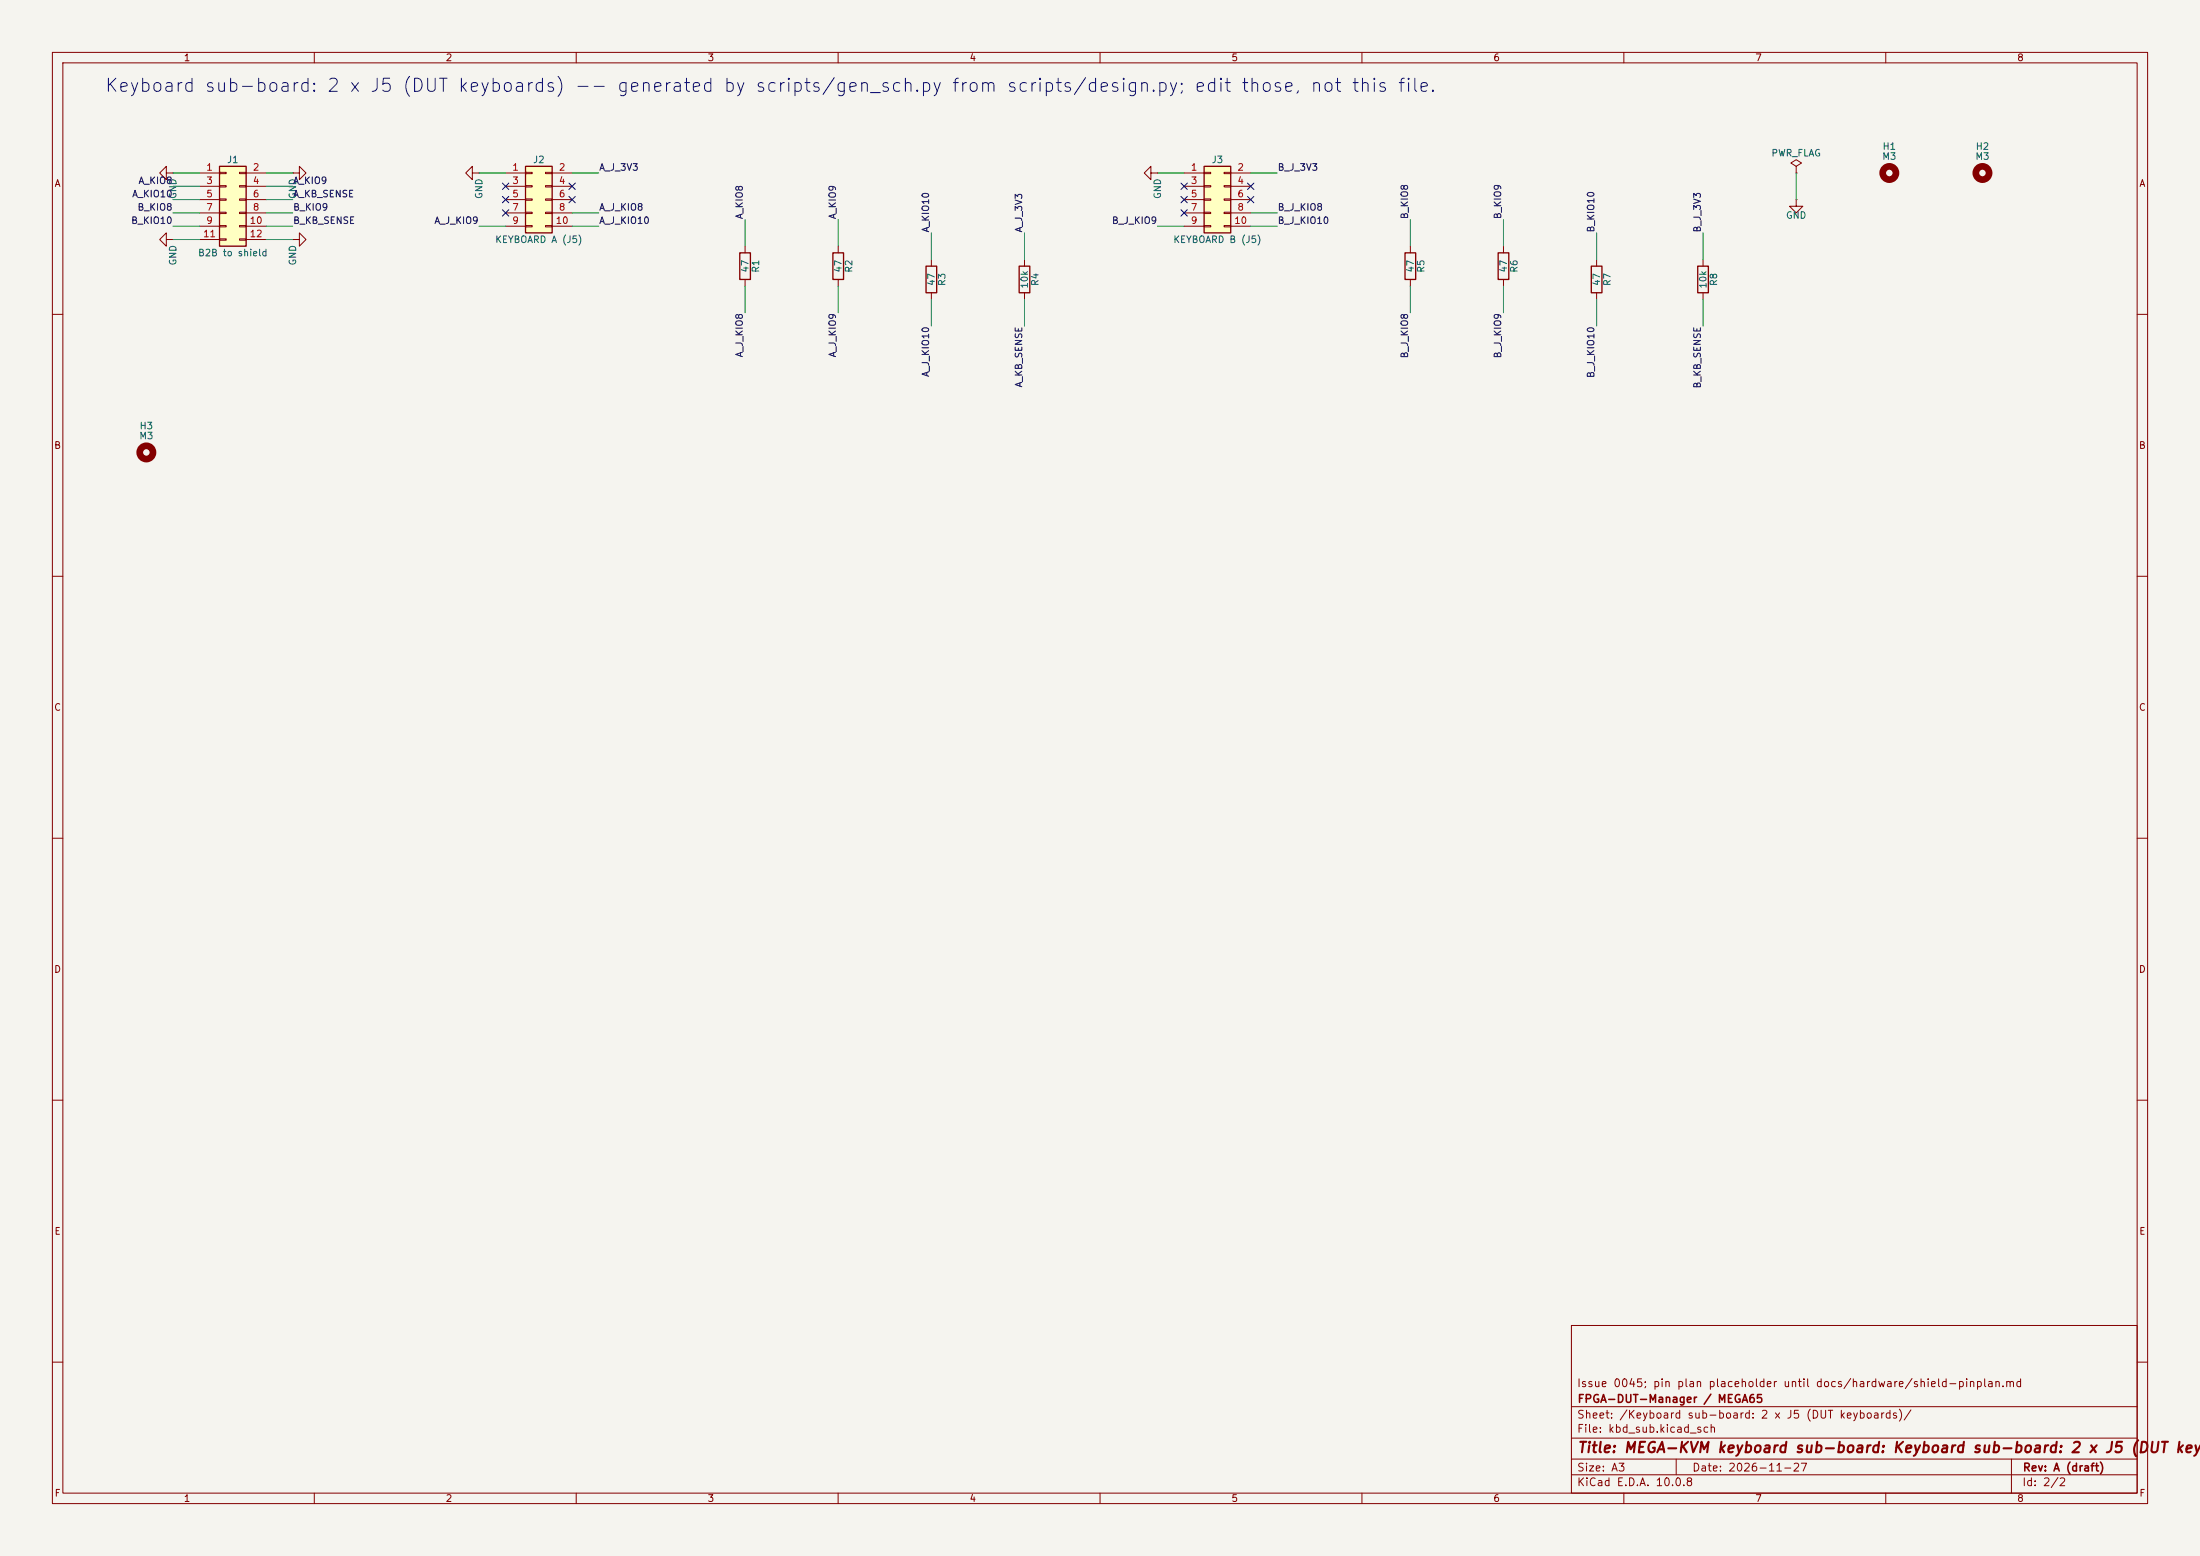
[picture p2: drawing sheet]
(kicad_sch
 (version 20250114)
 (generator "eeschema")
 (generator_version "9.0")
 (paper "A3")
 (title_block
  (title "MEGA-KVM keyboard sub-board: Keyboard sub-board: 2 x J5 (DUT keyboards)")
  (date "2026-11-27")
  (rev "A (draft)")
  (company "FPGA-DUT-Manager / MEGA65")
  (comment 1 "Issue 0045; pin plan placeholder until docs/hardware/shield-pinplan.md"))
 (lib_symbols
  (symbol "Connector_Generic:Conn_02x06_Odd_Even"
   (pin_names
    (offset 1.016) (hide yes)) (exclude_from_sim no) (in_bom yes) (on_board yes)
   (property "Reference" "J" (at 1.27 7.62 0) (effects (font (size 1.27 1.27))))
   (property "Value" "Conn_02x06_Odd_Even" (at 1.27 -10.16 0) (effects (font (size 1.27 1.27))))
   (property "Footprint" "" (at 0 0 0) (effects (font (size 1.27 1.27)) (hide yes)))
   (property "Datasheet" "~" (at 0 0 0) (effects (font (size 1.27 1.27)) (hide yes)))
   (property "Description" "Generic connector, double row, 02x06, odd/even pin numbering scheme (row 1 odd numbers, row 2 even numbers), script generated (kicad-library-utils/schlib/autogen/connector/)" (at 0 0 0) (effects (font (size 1.27 1.27)) (hide yes)))
   (symbol "Conn_02x06_Odd_Even_1_1"
    (rectangle (start -1.27 6.35) (end 3.81 -8.89) (stroke (width 0.254) (type default)) (fill (type background)))
    (rectangle (start -1.27 5.207) (end 0 4.953) (stroke (width 0.1524) (type default)) (fill (type none)))
    (rectangle (start -1.27 2.667) (end 0 2.413) (stroke (width 0.1524) (type default)) (fill (type none)))
    (rectangle (start -1.27 0.127) (end 0 -0.127) (stroke (width 0.1524) (type default)) (fill (type none)))
    (rectangle (start -1.27 -2.413) (end 0 -2.667) (stroke (width 0.1524) (type default)) (fill (type none)))
    (rectangle (start -1.27 -4.953) (end 0 -5.207) (stroke (width 0.1524) (type default)) (fill (type none)))
    (rectangle (start -1.27 -7.493) (end 0 -7.747) (stroke (width 0.1524) (type default)) (fill (type none)))
    (rectangle (start 3.81 5.207) (end 2.54 4.953) (stroke (width 0.1524) (type default)) (fill (type none)))
    (rectangle (start 3.81 2.667) (end 2.54 2.413) (stroke (width 0.1524) (type default)) (fill (type none)))
    (rectangle (start 3.81 0.127) (end 2.54 -0.127) (stroke (width 0.1524) (type default)) (fill (type none)))
    (rectangle (start 3.81 -2.413) (end 2.54 -2.667) (stroke (width 0.1524) (type default)) (fill (type none)))
    (rectangle (start 3.81 -4.953) (end 2.54 -5.207) (stroke (width 0.1524) (type default)) (fill (type none)))
    (rectangle (start 3.81 -7.493) (end 2.54 -7.747) (stroke (width 0.1524) (type default)) (fill (type none)))
    (pin passive line (at -5.08 5.08 0) (length 3.81) (name "Pin_1" (effects (font (size 1.27 1.27)))) (number "1" (effects (font (size 1.27 1.27)))))
    (pin passive line (at -5.08 2.54 0) (length 3.81) (name "Pin_3" (effects (font (size 1.27 1.27)))) (number "3" (effects (font (size 1.27 1.27)))))
    (pin passive line (at -5.08 0 0) (length 3.81) (name "Pin_5" (effects (font (size 1.27 1.27)))) (number "5" (effects (font (size 1.27 1.27)))))
    (pin passive line (at -5.08 -2.54 0) (length 3.81) (name "Pin_7" (effects (font (size 1.27 1.27)))) (number "7" (effects (font (size 1.27 1.27)))))
    (pin passive line (at -5.08 -5.08 0) (length 3.81) (name "Pin_9" (effects (font (size 1.27 1.27)))) (number "9" (effects (font (size 1.27 1.27)))))
    (pin passive line (at -5.08 -7.62 0) (length 3.81) (name "Pin_11" (effects (font (size 1.27 1.27)))) (number "11" (effects (font (size 1.27 1.27)))))
    (pin passive line (at 7.62 5.08 180) (length 3.81) (name "Pin_2" (effects (font (size 1.27 1.27)))) (number "2" (effects (font (size 1.27 1.27)))))
    (pin passive line (at 7.62 2.54 180) (length 3.81) (name "Pin_4" (effects (font (size 1.27 1.27)))) (number "4" (effects (font (size 1.27 1.27)))))
    (pin passive line (at 7.62 0 180) (length 3.81) (name "Pin_6" (effects (font (size 1.27 1.27)))) (number "6" (effects (font (size 1.27 1.27)))))
    (pin passive line (at 7.62 -2.54 180) (length 3.81) (name "Pin_8" (effects (font (size 1.27 1.27)))) (number "8" (effects (font (size 1.27 1.27)))))
    (pin passive line (at 7.62 -5.08 180) (length 3.81) (name "Pin_10" (effects (font (size 1.27 1.27)))) (number "10" (effects (font (size 1.27 1.27)))))
    (pin passive line (at 7.62 -7.62 180) (length 3.81) (name "Pin_12" (effects (font (size 1.27 1.27)))) (number "12" (effects (font (size 1.27 1.27))))))
   (embedded_fonts no))
  (symbol "Connector_Generic:Conn_02x05_Odd_Even"
   (pin_names
    (offset 1.016) (hide yes)) (exclude_from_sim no) (in_bom yes) (on_board yes)
   (property "Reference" "J" (at 1.27 7.62 0) (effects (font (size 1.27 1.27))))
   (property "Value" "Conn_02x05_Odd_Even" (at 1.27 -7.62 0) (effects (font (size 1.27 1.27))))
   (property "Footprint" "" (at 0 0 0) (effects (font (size 1.27 1.27)) (hide yes)))
   (property "Datasheet" "~" (at 0 0 0) (effects (font (size 1.27 1.27)) (hide yes)))
   (property "Description" "Generic connector, double row, 02x05, odd/even pin numbering scheme (row 1 odd numbers, row 2 even numbers), script generated (kicad-library-utils/schlib/autogen/connector/)" (at 0 0 0) (effects (font (size 1.27 1.27)) (hide yes)))
   (symbol "Conn_02x05_Odd_Even_1_1"
    (rectangle (start -1.27 6.35) (end 3.81 -6.35) (stroke (width 0.254) (type default)) (fill (type background)))
    (rectangle (start -1.27 5.207) (end 0 4.953) (stroke (width 0.1524) (type default)) (fill (type none)))
    (rectangle (start -1.27 2.667) (end 0 2.413) (stroke (width 0.1524) (type default)) (fill (type none)))
    (rectangle (start -1.27 0.127) (end 0 -0.127) (stroke (width 0.1524) (type default)) (fill (type none)))
    (rectangle (start -1.27 -2.413) (end 0 -2.667) (stroke (width 0.1524) (type default)) (fill (type none)))
    (rectangle (start -1.27 -4.953) (end 0 -5.207) (stroke (width 0.1524) (type default)) (fill (type none)))
    (rectangle (start 3.81 5.207) (end 2.54 4.953) (stroke (width 0.1524) (type default)) (fill (type none)))
    (rectangle (start 3.81 2.667) (end 2.54 2.413) (stroke (width 0.1524) (type default)) (fill (type none)))
    (rectangle (start 3.81 0.127) (end 2.54 -0.127) (stroke (width 0.1524) (type default)) (fill (type none)))
    (rectangle (start 3.81 -2.413) (end 2.54 -2.667) (stroke (width 0.1524) (type default)) (fill (type none)))
    (rectangle (start 3.81 -4.953) (end 2.54 -5.207) (stroke (width 0.1524) (type default)) (fill (type none)))
    (pin passive line (at -5.08 5.08 0) (length 3.81) (name "Pin_1" (effects (font (size 1.27 1.27)))) (number "1" (effects (font (size 1.27 1.27)))))
    (pin passive line (at -5.08 2.54 0) (length 3.81) (name "Pin_3" (effects (font (size 1.27 1.27)))) (number "3" (effects (font (size 1.27 1.27)))))
    (pin passive line (at -5.08 0 0) (length 3.81) (name "Pin_5" (effects (font (size 1.27 1.27)))) (number "5" (effects (font (size 1.27 1.27)))))
    (pin passive line (at -5.08 -2.54 0) (length 3.81) (name "Pin_7" (effects (font (size 1.27 1.27)))) (number "7" (effects (font (size 1.27 1.27)))))
    (pin passive line (at -5.08 -5.08 0) (length 3.81) (name "Pin_9" (effects (font (size 1.27 1.27)))) (number "9" (effects (font (size 1.27 1.27)))))
    (pin passive line (at 7.62 5.08 180) (length 3.81) (name "Pin_2" (effects (font (size 1.27 1.27)))) (number "2" (effects (font (size 1.27 1.27)))))
    (pin passive line (at 7.62 2.54 180) (length 3.81) (name "Pin_4" (effects (font (size 1.27 1.27)))) (number "4" (effects (font (size 1.27 1.27)))))
    (pin passive line (at 7.62 0 180) (length 3.81) (name "Pin_6" (effects (font (size 1.27 1.27)))) (number "6" (effects (font (size 1.27 1.27)))))
    (pin passive line (at 7.62 -2.54 180) (length 3.81) (name "Pin_8" (effects (font (size 1.27 1.27)))) (number "8" (effects (font (size 1.27 1.27)))))
    (pin passive line (at 7.62 -5.08 180) (length 3.81) (name "Pin_10" (effects (font (size 1.27 1.27)))) (number "10" (effects (font (size 1.27 1.27))))))
   (embedded_fonts no))
  (symbol "Device:R"
   (pin_numbers (hide yes))
   (pin_names
    (offset 0)) (exclude_from_sim no) (in_bom yes) (on_board yes)
   (property "Reference" "R" (at 2.032 0 90) (effects (font (size 1.27 1.27))))
   (property "Value" "R" (at 0 0 90) (effects (font (size 1.27 1.27))))
   (property "Footprint" "" (at -1.778 0 90) (effects (font (size 1.27 1.27)) (hide yes)))
   (property "Datasheet" "~" (at 0 0 0) (effects (font (size 1.27 1.27)) (hide yes)))
   (property "Description" "Resistor" (at 0 0 0) (effects (font (size 1.27 1.27)) (hide yes)))
   (symbol "R_0_1"
    (rectangle (start -1.016 -2.54) (end 1.016 2.54) (stroke (width 0.254) (type default)) (fill (type none))))
   (symbol "R_1_1"
    (pin passive line (at 0 3.81 270) (length 1.27) (name "~" (effects (font (size 1.27 1.27)))) (number "1" (effects (font (size 1.27 1.27)))))
    (pin passive line (at 0 -3.81 90) (length 1.27) (name "~" (effects (font (size 1.27 1.27)))) (number "2" (effects (font (size 1.27 1.27))))))
   (embedded_fonts no))
  (symbol "power:PWR_FLAG"
   (power)
   (pin_numbers (hide yes))
   (pin_names
    (offset 0) (hide yes)) (exclude_from_sim no) (in_bom yes) (on_board yes)
   (property "Reference" "#FLG" (at 0 1.905 0) (effects (font (size 1.27 1.27)) (hide yes)))
   (property "Value" "PWR_FLAG" (at 0 3.81 0) (effects (font (size 1.27 1.27))))
   (property "Footprint" "" (at 0 0 0) (effects (font (size 1.27 1.27)) (hide yes)))
   (property "Datasheet" "~" (at 0 0 0) (effects (font (size 1.27 1.27)) (hide yes)))
   (property "Description" "Special symbol for telling ERC where power comes from" (at 0 0 0) (effects (font (size 1.27 1.27)) (hide yes)))
   (symbol "PWR_FLAG_0_0"
    (pin power_out line (at 0 0 90) (length 0) (name "~" (effects (font (size 1.27 1.27)))) (number "1" (effects (font (size 1.27 1.27))))))
   (symbol "PWR_FLAG_0_1"
    (polyline (pts (xy 0 0) (xy 0 1.27) (xy -1.016 1.905) (xy 0 2.54) (xy 1.016 1.905) (xy 0 1.27)) (stroke (width 0) (type default)) (fill (type none))))
   (embedded_fonts no))
  (symbol "Mechanical:MountingHole"
   (pin_names
    (offset 1.016)) (exclude_from_sim no) (in_bom no) (on_board yes)
   (property "Reference" "H" (at 0 5.08 0) (effects (font (size 1.27 1.27))))
   (property "Value" "MountingHole" (at 0 3.175 0) (effects (font (size 1.27 1.27))))
   (property "Footprint" "" (at 0 0 0) (effects (font (size 1.27 1.27)) (hide yes)))
   (property "Datasheet" "~" (at 0 0 0) (effects (font (size 1.27 1.27)) (hide yes)))
   (property "Description" "Mounting Hole without connection" (at 0 0 0) (effects (font (size 1.27 1.27)) (hide yes)))
   (symbol "MountingHole_0_1"
    (circle (center 0 0) (radius 1.27) (stroke (width 1.27) (type default)) (fill (type none))))
   (embedded_fonts no))
  (symbol "power:GND"
   (power)
   (pin_numbers (hide yes))
   (pin_names
    (offset 0) (hide yes)) (exclude_from_sim no) (in_bom yes) (on_board yes)
   (property "Reference" "#PWR" (at 0 -6.35 0) (effects (font (size 1.27 1.27)) (hide yes)))
   (property "Value" "GND" (at 0 -3.81 0) (effects (font (size 1.27 1.27))))
   (property "Footprint" "" (at 0 0 0) (effects (font (size 1.27 1.27)) (hide yes)))
   (property "Datasheet" "" (at 0 0 0) (effects (font (size 1.27 1.27)) (hide yes)))
   (property "Description" "Power symbol creates a global label with name \"GND\" , ground" (at 0 0 0) (effects (font (size 1.27 1.27)) (hide yes)))
   (symbol "GND_0_1"
    (polyline (pts (xy 0 0) (xy 0 -1.27) (xy 1.27 -1.27) (xy 0 -2.54) (xy -1.27 -1.27) (xy 0 -1.27)) (stroke (width 0) (type default)) (fill (type none))))
   (symbol "GND_1_1"
    (pin power_in line (at 0 0 270) (length 0) (name "~" (effects (font (size 1.27 1.27)))) (number "1" (effects (font (size 1.27 1.27))))))
   (embedded_fonts no)))
 (symbol
  (lib_id "Connector_Generic:Conn_02x06_Odd_Even")
  (at 43.18 38.1 0)
  (unit 1)
  (exclude_from_sim no)
  (in_bom yes)
  (on_board yes)
  (dnp no)
  (property "Reference" "J1" (at 44.45 30.48 0) (effects (font (size 1.27 1.27))))
  (property "Value" "B2B to shield" (at 44.45 48.26 0) (effects (font (size 1.27 1.27))))
  (property "Footprint" "Connector_PinHeader_2.54mm:PinHeader_2x06_P2.54mm_Vertical" (at 43.18 38.1 0) (effects (font (size 1.27 1.27)) (hide yes)))
  (property "Datasheet" "~" (at 43.18 38.1 0) (effects (font (size 1.27 1.27)) (hide yes)))
  (property "Description" "2x6 male header 2.54 mm, standard 2.54 mm plastic (into an 11 mm socket)" (at 43.18 38.1 0) (effects (font (size 1.27 1.27)) (hide yes)))
  (pin "1")
  (pin "3")
  (pin "5")
  (pin "7")
  (pin "9")
  (pin "11")
  (pin "2")
  (pin "4")
  (pin "6")
  (pin "8")
  (pin "10")
  (pin "12"))
 (wire
  (pts (xy 38.1 33.02) (xy 33.02 33.02))
  (stroke (width 0) (type default)))
 (symbol
  (lib_id "power:GND")
  (at 33.02 33.02 270)
  (unit 1)
  (exclude_from_sim no)
  (in_bom yes)
  (on_board yes)
  (dnp no)
  (property "Reference" "#PWR001" (at 33.02 33.02 0) (effects (font (size 1.27 1.27)) (hide yes)))
  (property "Value" "GND" (at 33.02 36.02 0) (effects (font (size 1.27 1.27))))
  (property "Footprint" "" (at 33.02 33.02 0) (effects (font (size 1.27 1.27)) (hide yes)))
  (property "Datasheet" "" (at 33.02 33.02 0) (effects (font (size 1.27 1.27)) (hide yes)))
  (pin "1"))
 (wire
  (pts (xy 38.1 35.56) (xy 33.02 35.56))
  (stroke (width 0) (type default)))
 (label "A_KIO8"
  (at 33.02 35.56 180)
  (effects (font (size 1.27 1.27)) (justify right bottom)))
 (wire
  (pts (xy 38.1 38.1) (xy 33.02 38.1))
  (stroke (width 0) (type default)))
 (label "A_KIO10"
  (at 33.02 38.1 180)
  (effects (font (size 1.27 1.27)) (justify right bottom)))
 (wire
  (pts (xy 38.1 40.64) (xy 33.02 40.64))
  (stroke (width 0) (type default)))
 (label "B_KIO8"
  (at 33.02 40.64 180)
  (effects (font (size 1.27 1.27)) (justify right bottom)))
 (wire
  (pts (xy 38.1 43.18) (xy 33.02 43.18))
  (stroke (width 0) (type default)))
 (label "B_KIO10"
  (at 33.02 43.18 180)
  (effects (font (size 1.27 1.27)) (justify right bottom)))
 (wire
  (pts (xy 38.1 45.72) (xy 33.02 45.72))
  (stroke (width 0) (type default)))
 (symbol
  (lib_id "power:GND")
  (at 33.02 45.72 270)
  (unit 1)
  (exclude_from_sim no)
  (in_bom yes)
  (on_board yes)
  (dnp no)
  (property "Reference" "#PWR002" (at 33.02 45.72 0) (effects (font (size 1.27 1.27)) (hide yes)))
  (property "Value" "GND" (at 33.02 48.72 0) (effects (font (size 1.27 1.27))))
  (property "Footprint" "" (at 33.02 45.72 0) (effects (font (size 1.27 1.27)) (hide yes)))
  (property "Datasheet" "" (at 33.02 45.72 0) (effects (font (size 1.27 1.27)) (hide yes)))
  (pin "1"))
 (wire
  (pts (xy 50.8 33.02) (xy 55.88 33.02))
  (stroke (width 0) (type default)))
 (symbol
  (lib_id "power:GND")
  (at 55.88 33.02 90)
  (unit 1)
  (exclude_from_sim no)
  (in_bom yes)
  (on_board yes)
  (dnp no)
  (property "Reference" "#PWR003" (at 55.88 33.02 0) (effects (font (size 1.27 1.27)) (hide yes)))
  (property "Value" "GND" (at 55.88 36.02 0) (effects (font (size 1.27 1.27))))
  (property "Footprint" "" (at 55.88 33.02 0) (effects (font (size 1.27 1.27)) (hide yes)))
  (property "Datasheet" "" (at 55.88 33.02 0) (effects (font (size 1.27 1.27)) (hide yes)))
  (pin "1"))
 (wire
  (pts (xy 50.8 35.56) (xy 55.88 35.56))
  (stroke (width 0) (type default)))
 (label "A_KIO9"
  (at 55.88 35.56 0)
  (effects (font (size 1.27 1.27)) (justify left bottom)))
 (wire
  (pts (xy 50.8 38.1) (xy 55.88 38.1))
  (stroke (width 0) (type default)))
 (label "A_KB_SENSE"
  (at 55.88 38.1 0)
  (effects (font (size 1.27 1.27)) (justify left bottom)))
 (wire
  (pts (xy 50.8 40.64) (xy 55.88 40.64))
  (stroke (width 0) (type default)))
 (label "B_KIO9"
  (at 55.88 40.64 0)
  (effects (font (size 1.27 1.27)) (justify left bottom)))
 (wire
  (pts (xy 50.8 43.18) (xy 55.88 43.18))
  (stroke (width 0) (type default)))
 (label "B_KB_SENSE"
  (at 55.88 43.18 0)
  (effects (font (size 1.27 1.27)) (justify left bottom)))
 (wire
  (pts (xy 50.8 45.72) (xy 55.88 45.72))
  (stroke (width 0) (type default)))
 (symbol
  (lib_id "power:GND")
  (at 55.88 45.72 90)
  (unit 1)
  (exclude_from_sim no)
  (in_bom yes)
  (on_board yes)
  (dnp no)
  (property "Reference" "#PWR004" (at 55.88 45.72 0) (effects (font (size 1.27 1.27)) (hide yes)))
  (property "Value" "GND" (at 55.88 48.72 0) (effects (font (size 1.27 1.27))))
  (property "Footprint" "" (at 55.88 45.72 0) (effects (font (size 1.27 1.27)) (hide yes)))
  (property "Datasheet" "" (at 55.88 45.72 0) (effects (font (size 1.27 1.27)) (hide yes)))
  (pin "1"))
 (symbol
  (lib_id "Connector_Generic:Conn_02x05_Odd_Even")
  (at 101.6 38.1 0)
  (unit 1)
  (exclude_from_sim no)
  (in_bom yes)
  (on_board yes)
  (dnp no)
  (property "Reference" "J2" (at 102.87 30.48 0) (effects (font (size 1.27 1.27))))
  (property "Value" "KEYBOARD A (J5)" (at 102.87 45.72 0) (effects (font (size 1.27 1.27))))
  (property "Footprint" "Connector_IDC:IDC-Header_2x05_P2.54mm_Horizontal" (at 101.6 38.1 0) (effects (font (size 1.27 1.27)) (hide yes)))
  (property "Datasheet" "~" (at 101.6 38.1 0) (effects (font (size 1.27 1.27)) (hide yes)))
  (property "Description" "2x5 box header, right angle" (at 101.6 38.1 0) (effects (font (size 1.27 1.27)) (hide yes)))
  (pin "1")
  (pin "3")
  (pin "5")
  (pin "7")
  (pin "9")
  (pin "2")
  (pin "4")
  (pin "6")
  (pin "8")
  (pin "10"))
 (wire
  (pts (xy 96.52 33.02) (xy 91.44 33.02))
  (stroke (width 0) (type default)))
 (symbol
  (lib_id "power:GND")
  (at 91.44 33.02 270)
  (unit 1)
  (exclude_from_sim no)
  (in_bom yes)
  (on_board yes)
  (dnp no)
  (property "Reference" "#PWR005" (at 91.44 33.02 0) (effects (font (size 1.27 1.27)) (hide yes)))
  (property "Value" "GND" (at 91.44 36.02 0) (effects (font (size 1.27 1.27))))
  (property "Footprint" "" (at 91.44 33.02 0) (effects (font (size 1.27 1.27)) (hide yes)))
  (property "Datasheet" "" (at 91.44 33.02 0) (effects (font (size 1.27 1.27)) (hide yes)))
  (pin "1"))
 (no_connect
  (at 96.52 35.56))
 (no_connect
  (at 96.52 38.1))
 (no_connect
  (at 96.52 40.64))
 (wire
  (pts (xy 96.52 43.18) (xy 91.44 43.18))
  (stroke (width 0) (type default)))
 (label "A_J_KIO9"
  (at 91.44 43.18 180)
  (effects (font (size 1.27 1.27)) (justify right bottom)))
 (wire
  (pts (xy 109.22 33.02) (xy 114.3 33.02))
  (stroke (width 0) (type default)))
 (label "A_J_3V3"
  (at 114.3 33.02 0)
  (effects (font (size 1.27 1.27)) (justify left bottom)))
 (no_connect
  (at 109.22 35.56))
 (no_connect
  (at 109.22 38.1))
 (wire
  (pts (xy 109.22 40.64) (xy 114.3 40.64))
  (stroke (width 0) (type default)))
 (label "A_J_KIO8"
  (at 114.3 40.64 0)
  (effects (font (size 1.27 1.27)) (justify left bottom)))
 (wire
  (pts (xy 109.22 43.18) (xy 114.3 43.18))
  (stroke (width 0) (type default)))
 (label "A_J_KIO10"
  (at 114.3 43.18 0)
  (effects (font (size 1.27 1.27)) (justify left bottom)))
 (symbol
  (lib_id "Device:R")
  (at 142.24 50.8 0)
  (unit 1)
  (exclude_from_sim no)
  (in_bom yes)
  (on_board yes)
  (dnp no)
  (property "Reference" "R1" (at 144.272 50.8 90) (effects (font (size 1.27 1.27))))
  (property "Value" "47" (at 142.24 50.8 90) (effects (font (size 1.27 1.27))))
  (property "Footprint" "Resistor_SMD:R_0402_1005Metric" (at 140.462 50.8 90) (effects (font (size 1.27 1.27)) (hide yes)))
  (property "Datasheet" "~" (at 142.24 50.8 0) (effects (font (size 1.27 1.27)) (hide yes)))
  (property "Description" "Resistor" (at 142.24 50.8 0) (effects (font (size 1.27 1.27)) (hide yes)))
  (property "LCSC" "C25118" (at 142.24 50.8 0) (effects (font (size 1.27 1.27)) (hide yes)))
  (pin "1")
  (pin "2"))
 (wire
  (pts (xy 142.24 46.99) (xy 142.24 41.91))
  (stroke (width 0) (type default)))
 (label "A_KIO8"
  (at 142.24 41.91 90)
  (effects (font (size 1.27 1.27)) (justify left bottom)))
 (wire
  (pts (xy 142.24 54.61) (xy 142.24 59.69))
  (stroke (width 0) (type default)))
 (label "A_J_KIO8"
  (at 142.24 59.69 270)
  (effects (font (size 1.27 1.27)) (justify right bottom)))
 (symbol
  (lib_id "Device:R")
  (at 160.02 50.8 0)
  (unit 1)
  (exclude_from_sim no)
  (in_bom yes)
  (on_board yes)
  (dnp no)
  (property "Reference" "R2" (at 162.052 50.8 90) (effects (font (size 1.27 1.27))))
  (property "Value" "47" (at 160.02 50.8 90) (effects (font (size 1.27 1.27))))
  (property "Footprint" "Resistor_SMD:R_0402_1005Metric" (at 158.242 50.8 90) (effects (font (size 1.27 1.27)) (hide yes)))
  (property "Datasheet" "~" (at 160.02 50.8 0) (effects (font (size 1.27 1.27)) (hide yes)))
  (property "Description" "Resistor" (at 160.02 50.8 0) (effects (font (size 1.27 1.27)) (hide yes)))
  (property "LCSC" "C25118" (at 160.02 50.8 0) (effects (font (size 1.27 1.27)) (hide yes)))
  (pin "1")
  (pin "2"))
 (wire
  (pts (xy 160.02 46.99) (xy 160.02 41.91))
  (stroke (width 0) (type default)))
 (label "A_KIO9"
  (at 160.02 41.91 90)
  (effects (font (size 1.27 1.27)) (justify left bottom)))
 (wire
  (pts (xy 160.02 54.61) (xy 160.02 59.69))
  (stroke (width 0) (type default)))
 (label "A_J_KIO9"
  (at 160.02 59.69 270)
  (effects (font (size 1.27 1.27)) (justify right bottom)))
 (symbol
  (lib_id "Device:R")
  (at 177.8 53.34 0)
  (unit 1)
  (exclude_from_sim no)
  (in_bom yes)
  (on_board yes)
  (dnp no)
  (property "Reference" "R3" (at 179.832 53.34 90) (effects (font (size 1.27 1.27))))
  (property "Value" "47" (at 177.8 53.34 90) (effects (font (size 1.27 1.27))))
  (property "Footprint" "Resistor_SMD:R_0402_1005Metric" (at 176.022 53.34 90) (effects (font (size 1.27 1.27)) (hide yes)))
  (property "Datasheet" "~" (at 177.8 53.34 0) (effects (font (size 1.27 1.27)) (hide yes)))
  (property "Description" "Resistor" (at 177.8 53.34 0) (effects (font (size 1.27 1.27)) (hide yes)))
  (property "LCSC" "C25118" (at 177.8 53.34 0) (effects (font (size 1.27 1.27)) (hide yes)))
  (pin "1")
  (pin "2"))
 (wire
  (pts (xy 177.8 49.53) (xy 177.8 44.45))
  (stroke (width 0) (type default)))
 (label "A_KIO10"
  (at 177.8 44.45 90)
  (effects (font (size 1.27 1.27)) (justify left bottom)))
 (wire
  (pts (xy 177.8 57.15) (xy 177.8 62.23))
  (stroke (width 0) (type default)))
 (label "A_J_KIO10"
  (at 177.8 62.23 270)
  (effects (font (size 1.27 1.27)) (justify right bottom)))
 (symbol
  (lib_id "Device:R")
  (at 195.58 53.34 0)
  (unit 1)
  (exclude_from_sim no)
  (in_bom yes)
  (on_board yes)
  (dnp no)
  (property "Reference" "R4" (at 197.612 53.34 90) (effects (font (size 1.27 1.27))))
  (property "Value" "10k" (at 195.58 53.34 90) (effects (font (size 1.27 1.27))))
  (property "Footprint" "Resistor_SMD:R_0402_1005Metric" (at 193.802 53.34 90) (effects (font (size 1.27 1.27)) (hide yes)))
  (property "Datasheet" "~" (at 195.58 53.34 0) (effects (font (size 1.27 1.27)) (hide yes)))
  (property "Description" "Resistor" (at 195.58 53.34 0) (effects (font (size 1.27 1.27)) (hide yes)))
  (property "LCSC" "C25744" (at 195.58 53.34 0) (effects (font (size 1.27 1.27)) (hide yes)))
  (pin "1")
  (pin "2"))
 (wire
  (pts (xy 195.58 49.53) (xy 195.58 44.45))
  (stroke (width 0) (type default)))
 (label "A_J_3V3"
  (at 195.58 44.45 90)
  (effects (font (size 1.27 1.27)) (justify left bottom)))
 (wire
  (pts (xy 195.58 57.15) (xy 195.58 62.23))
  (stroke (width 0) (type default)))
 (label "A_KB_SENSE"
  (at 195.58 62.23 270)
  (effects (font (size 1.27 1.27)) (justify right bottom)))
 (symbol
  (lib_id "Connector_Generic:Conn_02x05_Odd_Even")
  (at 231.14 38.1 0)
  (unit 1)
  (exclude_from_sim no)
  (in_bom yes)
  (on_board yes)
  (dnp no)
  (property "Reference" "J3" (at 232.41 30.48 0) (effects (font (size 1.27 1.27))))
  (property "Value" "KEYBOARD B (J5)" (at 232.41 45.72 0) (effects (font (size 1.27 1.27))))
  (property "Footprint" "Connector_IDC:IDC-Header_2x05_P2.54mm_Horizontal" (at 231.14 38.1 0) (effects (font (size 1.27 1.27)) (hide yes)))
  (property "Datasheet" "~" (at 231.14 38.1 0) (effects (font (size 1.27 1.27)) (hide yes)))
  (property "Description" "2x5 box header, right angle" (at 231.14 38.1 0) (effects (font (size 1.27 1.27)) (hide yes)))
  (pin "1")
  (pin "3")
  (pin "5")
  (pin "7")
  (pin "9")
  (pin "2")
  (pin "4")
  (pin "6")
  (pin "8")
  (pin "10"))
 (wire
  (pts (xy 226.06 33.02) (xy 220.98 33.02))
  (stroke (width 0) (type default)))
 (symbol
  (lib_id "power:GND")
  (at 220.98 33.02 270)
  (unit 1)
  (exclude_from_sim no)
  (in_bom yes)
  (on_board yes)
  (dnp no)
  (property "Reference" "#PWR006" (at 220.98 33.02 0) (effects (font (size 1.27 1.27)) (hide yes)))
  (property "Value" "GND" (at 220.98 36.02 0) (effects (font (size 1.27 1.27))))
  (property "Footprint" "" (at 220.98 33.02 0) (effects (font (size 1.27 1.27)) (hide yes)))
  (property "Datasheet" "" (at 220.98 33.02 0) (effects (font (size 1.27 1.27)) (hide yes)))
  (pin "1"))
 (no_connect
  (at 226.06 35.56))
 (no_connect
  (at 226.06 38.1))
 (no_connect
  (at 226.06 40.64))
 (wire
  (pts (xy 226.06 43.18) (xy 220.98 43.18))
  (stroke (width 0) (type default)))
 (label "B_J_KIO9"
  (at 220.98 43.18 180)
  (effects (font (size 1.27 1.27)) (justify right bottom)))
 (wire
  (pts (xy 238.76 33.02) (xy 243.84 33.02))
  (stroke (width 0) (type default)))
 (label "B_J_3V3"
  (at 243.84 33.02 0)
  (effects (font (size 1.27 1.27)) (justify left bottom)))
 (no_connect
  (at 238.76 35.56))
 (no_connect
  (at 238.76 38.1))
 (wire
  (pts (xy 238.76 40.64) (xy 243.84 40.64))
  (stroke (width 0) (type default)))
 (label "B_J_KIO8"
  (at 243.84 40.64 0)
  (effects (font (size 1.27 1.27)) (justify left bottom)))
 (wire
  (pts (xy 238.76 43.18) (xy 243.84 43.18))
  (stroke (width 0) (type default)))
 (label "B_J_KIO10"
  (at 243.84 43.18 0)
  (effects (font (size 1.27 1.27)) (justify left bottom)))
 (symbol
  (lib_id "Device:R")
  (at 269.24 50.8 0)
  (unit 1)
  (exclude_from_sim no)
  (in_bom yes)
  (on_board yes)
  (dnp no)
  (property "Reference" "R5" (at 271.272 50.8 90) (effects (font (size 1.27 1.27))))
  (property "Value" "47" (at 269.24 50.8 90) (effects (font (size 1.27 1.27))))
  (property "Footprint" "Resistor_SMD:R_0402_1005Metric" (at 267.462 50.8 90) (effects (font (size 1.27 1.27)) (hide yes)))
  (property "Datasheet" "~" (at 269.24 50.8 0) (effects (font (size 1.27 1.27)) (hide yes)))
  (property "Description" "Resistor" (at 269.24 50.8 0) (effects (font (size 1.27 1.27)) (hide yes)))
  (property "LCSC" "C25118" (at 269.24 50.8 0) (effects (font (size 1.27 1.27)) (hide yes)))
  (pin "1")
  (pin "2"))
 (wire
  (pts (xy 269.24 46.99) (xy 269.24 41.91))
  (stroke (width 0) (type default)))
 (label "B_KIO8"
  (at 269.24 41.91 90)
  (effects (font (size 1.27 1.27)) (justify left bottom)))
 (wire
  (pts (xy 269.24 54.61) (xy 269.24 59.69))
  (stroke (width 0) (type default)))
 (label "B_J_KIO8"
  (at 269.24 59.69 270)
  (effects (font (size 1.27 1.27)) (justify right bottom)))
 (symbol
  (lib_id "Device:R")
  (at 287.02 50.8 0)
  (unit 1)
  (exclude_from_sim no)
  (in_bom yes)
  (on_board yes)
  (dnp no)
  (property "Reference" "R6" (at 289.052 50.8 90) (effects (font (size 1.27 1.27))))
  (property "Value" "47" (at 287.02 50.8 90) (effects (font (size 1.27 1.27))))
  (property "Footprint" "Resistor_SMD:R_0402_1005Metric" (at 285.242 50.8 90) (effects (font (size 1.27 1.27)) (hide yes)))
  (property "Datasheet" "~" (at 287.02 50.8 0) (effects (font (size 1.27 1.27)) (hide yes)))
  (property "Description" "Resistor" (at 287.02 50.8 0) (effects (font (size 1.27 1.27)) (hide yes)))
  (property "LCSC" "C25118" (at 287.02 50.8 0) (effects (font (size 1.27 1.27)) (hide yes)))
  (pin "1")
  (pin "2"))
 (wire
  (pts (xy 287.02 46.99) (xy 287.02 41.91))
  (stroke (width 0) (type default)))
 (label "B_KIO9"
  (at 287.02 41.91 90)
  (effects (font (size 1.27 1.27)) (justify left bottom)))
 (wire
  (pts (xy 287.02 54.61) (xy 287.02 59.69))
  (stroke (width 0) (type default)))
 (label "B_J_KIO9"
  (at 287.02 59.69 270)
  (effects (font (size 1.27 1.27)) (justify right bottom)))
 (symbol
  (lib_id "Device:R")
  (at 304.8 53.34 0)
  (unit 1)
  (exclude_from_sim no)
  (in_bom yes)
  (on_board yes)
  (dnp no)
  (property "Reference" "R7" (at 306.832 53.34 90) (effects (font (size 1.27 1.27))))
  (property "Value" "47" (at 304.8 53.34 90) (effects (font (size 1.27 1.27))))
  (property "Footprint" "Resistor_SMD:R_0402_1005Metric" (at 303.022 53.34 90) (effects (font (size 1.27 1.27)) (hide yes)))
  (property "Datasheet" "~" (at 304.8 53.34 0) (effects (font (size 1.27 1.27)) (hide yes)))
  (property "Description" "Resistor" (at 304.8 53.34 0) (effects (font (size 1.27 1.27)) (hide yes)))
  (property "LCSC" "C25118" (at 304.8 53.34 0) (effects (font (size 1.27 1.27)) (hide yes)))
  (pin "1")
  (pin "2"))
 (wire
  (pts (xy 304.8 49.53) (xy 304.8 44.45))
  (stroke (width 0) (type default)))
 (label "B_KIO10"
  (at 304.8 44.45 90)
  (effects (font (size 1.27 1.27)) (justify left bottom)))
 (wire
  (pts (xy 304.8 57.15) (xy 304.8 62.23))
  (stroke (width 0) (type default)))
 (label "B_J_KIO10"
  (at 304.8 62.23 270)
  (effects (font (size 1.27 1.27)) (justify right bottom)))
 (symbol
  (lib_id "Device:R")
  (at 325.12 53.34 0)
  (unit 1)
  (exclude_from_sim no)
  (in_bom yes)
  (on_board yes)
  (dnp no)
  (property "Reference" "R8" (at 327.152 53.34 90) (effects (font (size 1.27 1.27))))
  (property "Value" "10k" (at 325.12 53.34 90) (effects (font (size 1.27 1.27))))
  (property "Footprint" "Resistor_SMD:R_0402_1005Metric" (at 323.342 53.34 90) (effects (font (size 1.27 1.27)) (hide yes)))
  (property "Datasheet" "~" (at 325.12 53.34 0) (effects (font (size 1.27 1.27)) (hide yes)))
  (property "Description" "Resistor" (at 325.12 53.34 0) (effects (font (size 1.27 1.27)) (hide yes)))
  (property "LCSC" "C25744" (at 325.12 53.34 0) (effects (font (size 1.27 1.27)) (hide yes)))
  (pin "1")
  (pin "2"))
 (wire
  (pts (xy 325.12 49.53) (xy 325.12 44.45))
  (stroke (width 0) (type default)))
 (label "B_J_3V3"
  (at 325.12 44.45 90)
  (effects (font (size 1.27 1.27)) (justify left bottom)))
 (wire
  (pts (xy 325.12 57.15) (xy 325.12 62.23))
  (stroke (width 0) (type default)))
 (label "B_KB_SENSE"
  (at 325.12 62.23 270)
  (effects (font (size 1.27 1.27)) (justify right bottom)))
 (symbol
  (lib_id "power:PWR_FLAG")
  (at 342.9 33.02 0)
  (unit 1)
  (exclude_from_sim no)
  (in_bom no)
  (on_board no)
  (dnp no)
  (property "Reference" "#FLG01" (at 342.9 31.115 0) (effects (font (size 1.27 1.27)) (hide yes)))
  (property "Value" "PWR_FLAG" (at 342.9 29.21 0) (effects (font (size 1.27 1.27))))
  (property "Footprint" "" (at 342.9 33.02 0) (effects (font (size 1.27 1.27)) (hide yes)))
  (property "Datasheet" "~" (at 342.9 33.02 0) (effects (font (size 1.27 1.27)) (hide yes)))
  (property "Description" "Special symbol for telling ERC where power comes from" (at 342.9 33.02 0) (effects (font (size 1.27 1.27)) (hide yes)))
  (pin "1"))
 (wire
  (pts (xy 342.9 33.02) (xy 342.9 38.1))
  (stroke (width 0) (type default)))
 (symbol
  (lib_id "power:GND")
  (at 342.9 38.1 0)
  (unit 1)
  (exclude_from_sim no)
  (in_bom yes)
  (on_board yes)
  (dnp no)
  (property "Reference" "#PWR007" (at 342.9 38.1 0) (effects (font (size 1.27 1.27)) (hide yes)))
  (property "Value" "GND" (at 342.9 41.1 0) (effects (font (size 1.27 1.27))))
  (property "Footprint" "" (at 342.9 38.1 0) (effects (font (size 1.27 1.27)) (hide yes)))
  (property "Datasheet" "" (at 342.9 38.1 0) (effects (font (size 1.27 1.27)) (hide yes)))
  (pin "1"))
 (symbol
  (lib_id "Mechanical:MountingHole")
  (at 360.68 33.02 0)
  (unit 1)
  (exclude_from_sim no)
  (in_bom yes)
  (on_board yes)
  (dnp no)
  (property "Reference" "H1" (at 360.68 27.94 0) (effects (font (size 1.27 1.27))))
  (property "Value" "M3" (at 360.68 29.845 0) (effects (font (size 1.27 1.27))))
  (property "Footprint" "MountingHole:MountingHole_3.2mm_M3" (at 360.68 33.02 0) (effects (font (size 1.27 1.27)) (hide yes)))
  (property "Datasheet" "~" (at 360.68 33.02 0) (effects (font (size 1.27 1.27)) (hide yes)))
  (property "Description" "Mounting Hole without connection" (at 360.68 33.02 0) (effects (font (size 1.27 1.27)) (hide yes)))
  (property "ki_fp_filters" "MountingHole*" (at 360.68 33.02 0) (effects (font (size 1.27 1.27)) (hide yes))))
 (symbol
  (lib_id "Mechanical:MountingHole")
  (at 378.46 33.02 0)
  (unit 1)
  (exclude_from_sim no)
  (in_bom yes)
  (on_board yes)
  (dnp no)
  (property "Reference" "H2" (at 378.46 27.94 0) (effects (font (size 1.27 1.27))))
  (property "Value" "M3" (at 378.46 29.845 0) (effects (font (size 1.27 1.27))))
  (property "Footprint" "MountingHole:MountingHole_3.2mm_M3" (at 378.46 33.02 0) (effects (font (size 1.27 1.27)) (hide yes)))
  (property "Datasheet" "~" (at 378.46 33.02 0) (effects (font (size 1.27 1.27)) (hide yes)))
  (property "Description" "Mounting Hole without connection" (at 378.46 33.02 0) (effects (font (size 1.27 1.27)) (hide yes)))
  (property "ki_fp_filters" "MountingHole*" (at 378.46 33.02 0) (effects (font (size 1.27 1.27)) (hide yes))))
 (symbol
  (lib_id "Mechanical:MountingHole")
  (at 27.94 86.36 0)
  (unit 1)
  (exclude_from_sim no)
  (in_bom yes)
  (on_board yes)
  (dnp no)
  (property "Reference" "H3" (at 27.94 81.28 0) (effects (font (size 1.27 1.27))))
  (property "Value" "M3" (at 27.94 83.185 0) (effects (font (size 1.27 1.27))))
  (property "Footprint" "MountingHole:MountingHole_3.2mm_M3" (at 27.94 86.36 0) (effects (font (size 1.27 1.27)) (hide yes)))
  (property "Datasheet" "~" (at 27.94 86.36 0) (effects (font (size 1.27 1.27)) (hide yes)))
  (property "Description" "Mounting Hole without connection" (at 27.94 86.36 0) (effects (font (size 1.27 1.27)) (hide yes)))
  (property "ki_fp_filters" "MountingHole*" (at 27.94 86.36 0) (effects (font (size 1.27 1.27)) (hide yes))))
 (text "Keyboard sub-board: 2 x J5 (DUT keyboards) -- generated by scripts/gen_sch.py from scripts/design.py; edit those, not this file."
  (exclude_from_sim no)
  (at 20 18 0)
  (effects (font (size 2.5 2.5)) (justify left bottom)))
 (embedded_fonts no))
